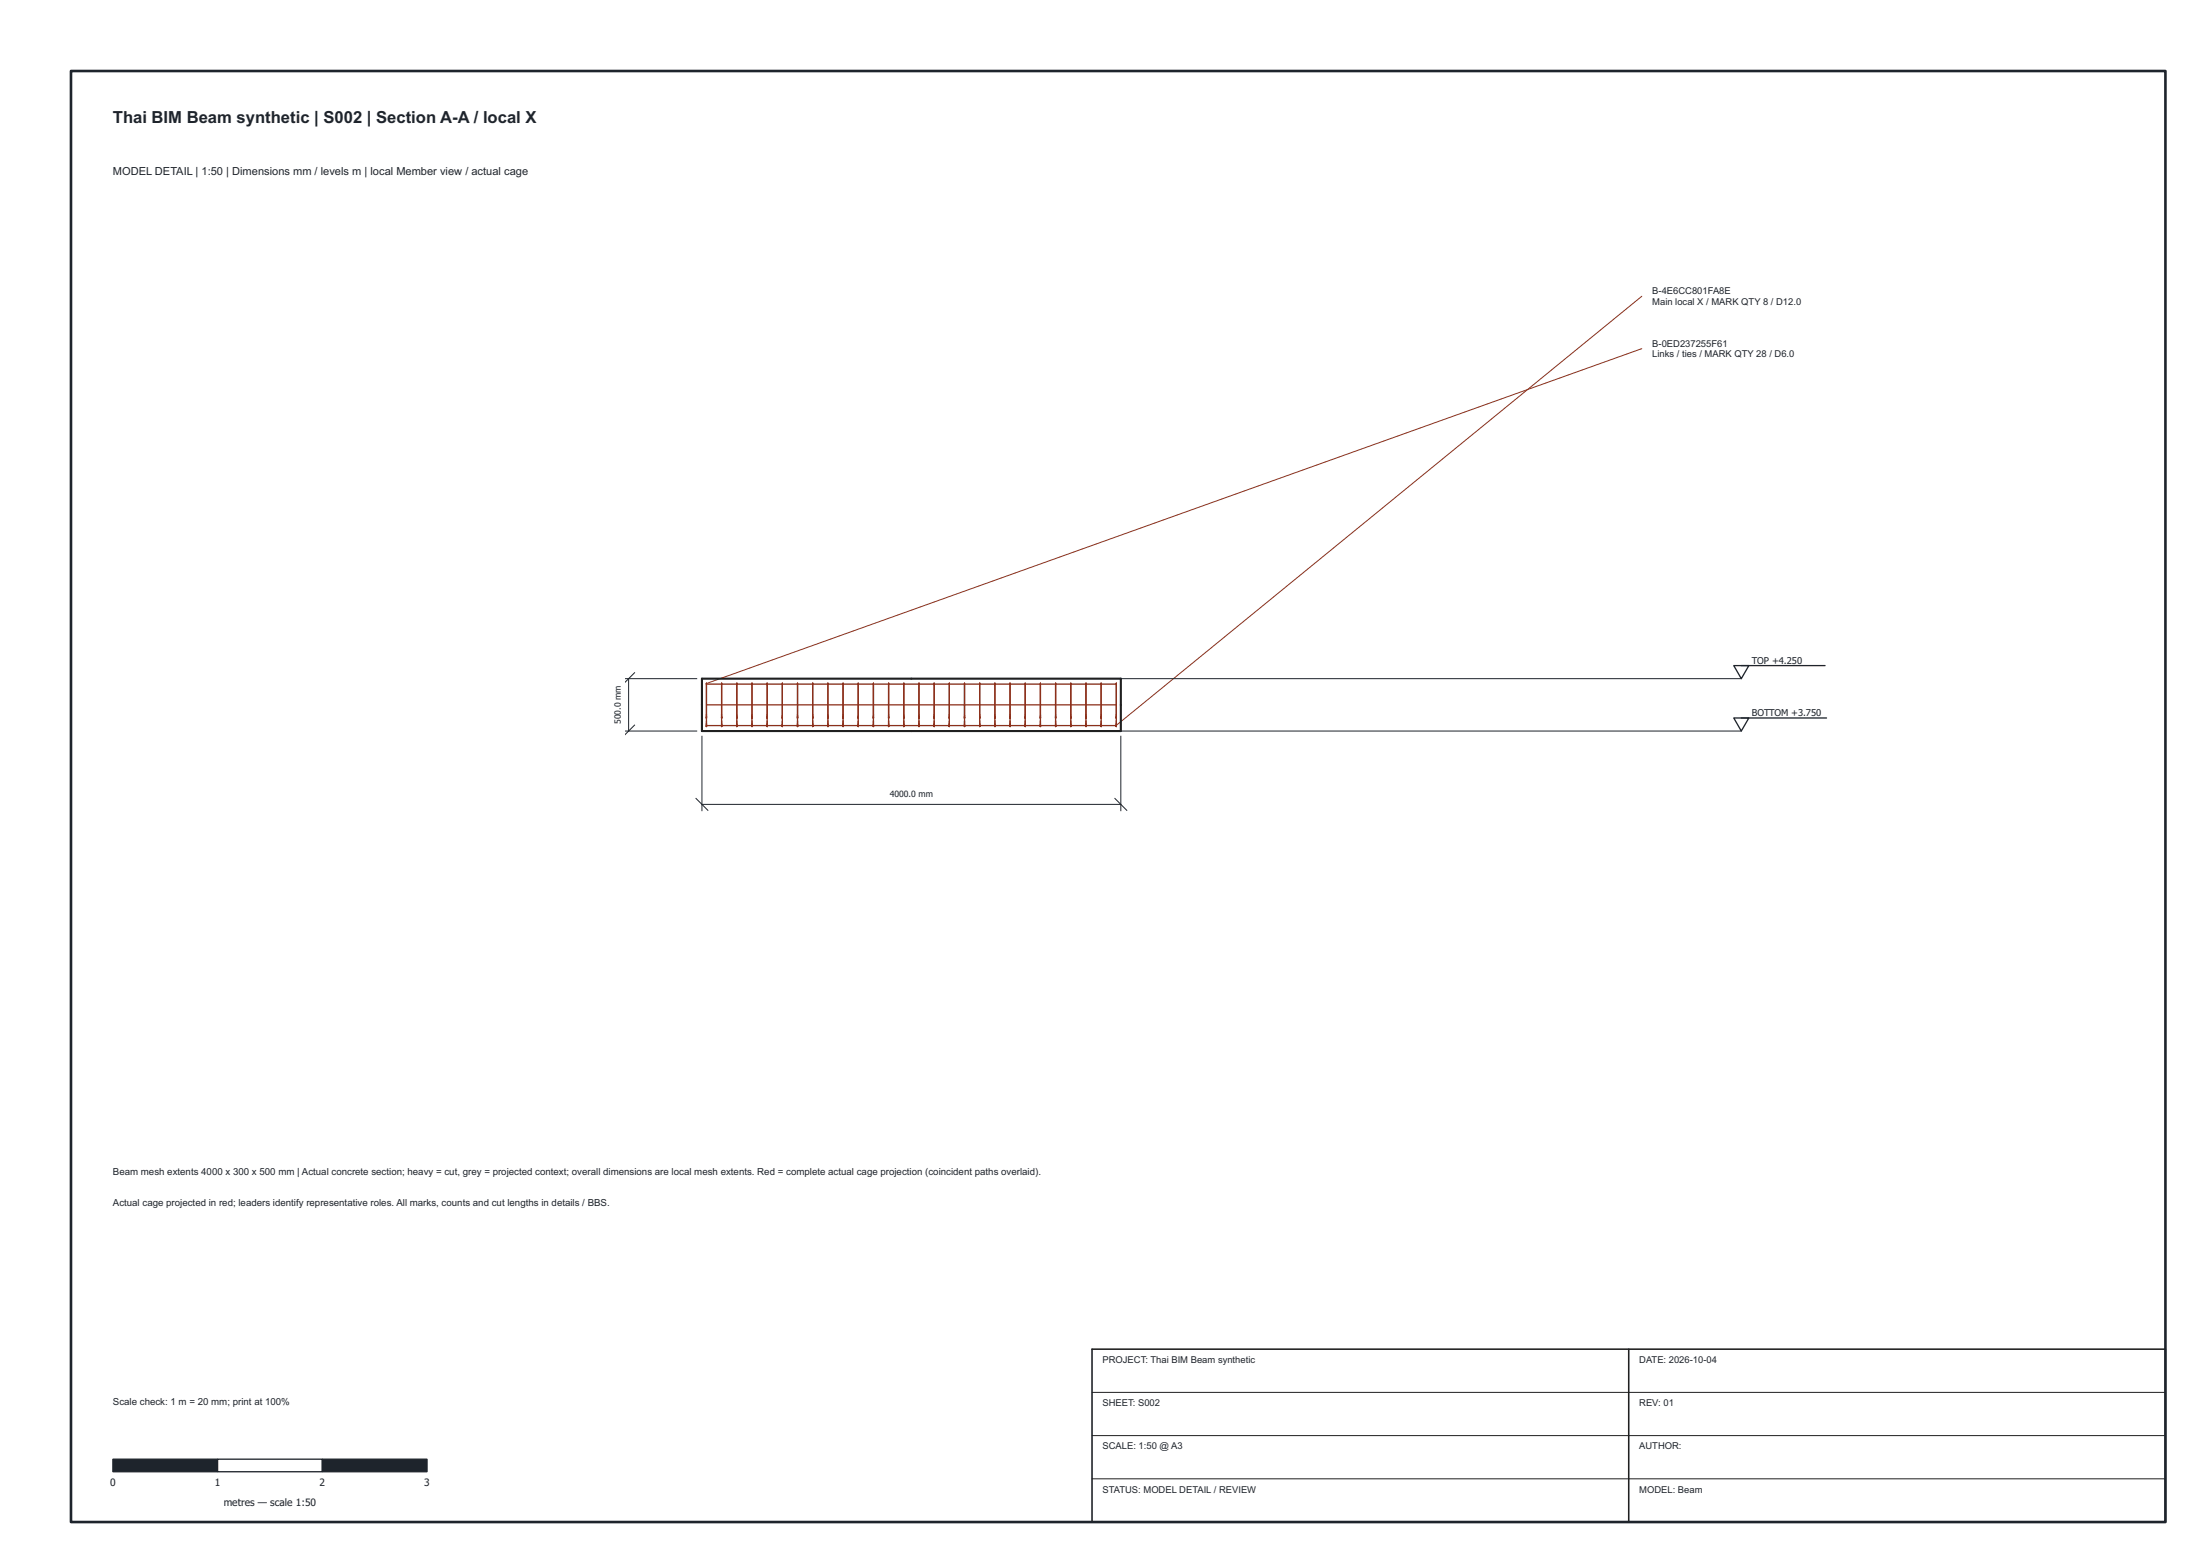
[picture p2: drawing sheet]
<svg xmlns="http://www.w3.org/2000/svg" width="420mm" height="297mm" viewBox="0 0 420 297" stroke-linecap="round" stroke-linejoin="round" font-family="sans-serif">
<path d="M134.1 129.6h80v10h-80z" fill="none" stroke="#aaa" stroke-width=".19"/>
<path d="M313.6 56.6l-100.5 81.9M313.6 66.6l-178.7 63.9" fill="none" stroke="#8c301b" stroke-width=".19"/>
<path d="M208.6 265.8h205M208.6 274.1h205M208.6 282.3h205" fill="none" stroke="#202020" stroke-width=".19"/>
<g fill="none" stroke="#8c301b" stroke-width=".25">
<path d="M134.9 130.4v8.3M135 138.5h78.1M135 134.6h78.1M135 130.6h78.1M137.8 130.4v8.3M140.7 130.4v8.3M143.6 130.4v8.3M146.5 130.4v8.3M149.4 130.4v8.3M152.3 130.4v8.3M155.2 130.4v8.3M158.1 130.4v8.3"/>
<path d="M161 130.4v8.3M163.9 130.4v8.3M166.8 130.4v8.3M169.7 130.4v8.3M172.6 130.4v8.3M175.5 130.4v8.3M178.4 130.4v8.3M181.3 130.4v8.3M184.2 130.4v8.3M187.1 130.4v8.3M190 130.4v8.3M192.9 130.4v8.3"/>
<path d="M195.8 130.4v8.3M198.7 130.4v8.3M201.6 130.4v8.3M204.5 130.4v8.3M207.4 130.4v8.3M210.3 130.4v8.3M213.2 130.4v8.3"/>
</g>
<path d="M134.1 129.6h80v10h-80z" fill="none" stroke="#202020" stroke-width=".4"/>
<path d="M208.6 257.6h205v33h-205zM311.1 257.6v33" fill="none" stroke="#202020" stroke-width=".3"/>
<path d="M21.6 278.6h20v2.4h-20z" fill="#1e242c" stroke="#1e242c" stroke-width=".25"/>
<path d="M41.6 278.6h20v2.4h-20z" fill="#fff" stroke="#1e242c" stroke-width=".25"/>
<path d="M61.6 278.6h20v2.4h-20z" fill="#1e242c" stroke="#1e242c" stroke-width=".25"/>
<path d="M132.9 152.4l2.3 2.3M134.1 140.6v14.2M134.1 153.6h80M212.9 152.4l2.3 2.3M214.1 140.6v14.2" fill="none" stroke="#1e242c" stroke-width=".19"/>
<path d="M166.9 150h14.3v2.8h-14.3z" fill="#fff"/>
<path d="M118.9 139.6h14.2M118.9 129.6h14.2M120.1 129.6v10M121.2 138.4l-2.3 2.3M121.2 128.4l-2.3 2.3" fill="none" stroke="#1e242c" stroke-width=".19"/>
<path d="M116.5 128.1h2.8v12.9h-2.8z" fill="#fff"/>
<path d="M214.1 139.6h118.5M214.1 129.6h118.5" fill="none" stroke="#1e242c" stroke-width=".19"/>
<path d="M331.1 137.1h2.9l-1.4 2.5zM331.1 127.1h2.9l-1.4 2.5zM332.6 137.1h16.2M332.6 127.1h16" fill="none" stroke="#1e242c" stroke-width=".25"/>
<path d="M13.6 13.6h400v277h-400z" fill="none" stroke="#1e242c" stroke-width=".5"/>
<text font-size="3.2" fill="#1e242c" x="21.6" y="23.4">Thai BIM Beam synthetic | S002 | Section A-A / local X</text>
<text font-size="2.1" fill="#1e242c" x="21.6" y="33.5">MODEL DETAIL | 1:50 | Dimensions mm / levels m | local Member view / actual cage</text>
<g font-size="1.9" fill="#1e242c">
<text x="21.6" y="224.2">Beam mesh extents 4000 x 300 x 500 mm | Actual concrete section; heavy = cut, grey = projected context; overall dimensions are local mesh extents. Red = complete actual cage projection (coincident paths overlaid).</text>
<text x="21.6" y="230.2">Actual cage projected in red; leaders identify representative roles. All marks, counts and cut lengths in details / BBS.</text>
<text x="21.6" y="268.2">Scale check: 1 m = 20 mm; print at 100%</text>
<text x="21" y="283.7">0</text>
<text x="41" y="283.7">1</text>
<text x="42.7" y="287.5">metres — scale 1:50</text>
<text x="61" y="283.7">2</text>
<text x="81" y="283.7">3</text>
</g>
<g font-size="1.8" fill="#1e242c">
<text x="315.6" y="56.2">B-4E6CC801FA8E</text>
<text x="315.6" y="58.2">Main local X / MARK QTY 8 / D12.0</text>
<text x="315.6" y="66.2">B-0ED237255F61</text>
<text x="315.6" y="68.2">Links / ties / MARK QTY 28 / D6.0</text>
<text x="334.6" y="126.7">TOP +4.250</text>
<text x="334.6" y="136.7">BOTTOM +3.750</text>
<text x="210.6" y="260.2">PROJECT: Thai BIM Beam synthetic</text>
<text x="313.1" y="260.2">DATE: 2026-10-04</text>
<text x="210.6" y="268.4">SHEET: S002</text>
<text x="313.1" y="268.4">REV: 01</text>
<text x="210.6" y="276.7">SCALE: 1:50 @ A3</text>
<text x="313.1" y="276.7">AUTHOR:</text>
<text x="210.6" y="284.9">STATUS: MODEL DETAIL / REVIEW</text>
<text x="313.1" y="284.9">MODEL: Beam</text>
</g>
<g font-size="1.6" fill="#1e242c">
<text x="118.6" y="138.3" transform="rotate(-90 118.6 138.3)">500.0 mm</text>
<text x="169.9" y="152.1">4000.0 mm</text>
</g>
</svg>
